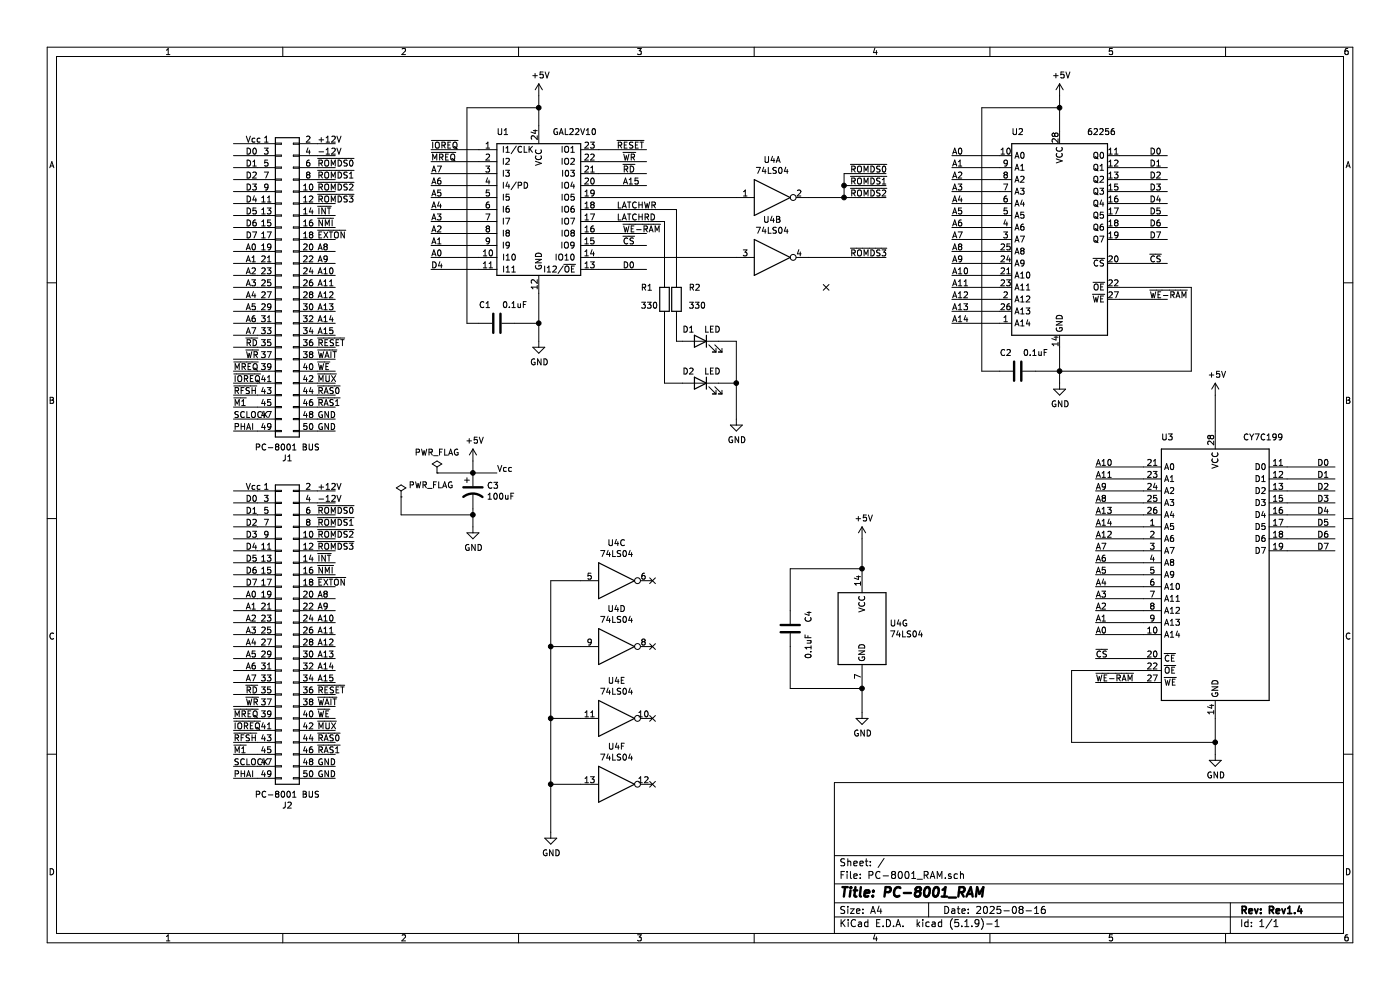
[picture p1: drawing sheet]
EESchema Schematic File Version 4
EELAYER 30 0
EELAYER END
$Descr A4 11693 8268
encoding utf-8
Sheet 1 1
Title "PC-8001_RAM"
Date "2025-08-16"
Rev "Rev1.4"
Comp ""
Comment1 ""
Comment2 ""
Comment3 ""
Comment4 ""
$EndDescr
$Comp
L power:PWR_FLAG #FLG02
U 1 1
P 3650 3950
F 0 "#FLG02" H 3650 4025 50  0001 C CNN
F 1 "PWR_FLAG" H 3650 4123 50  0000 C CNN
F 2 "" H 3650 3950 50  0001 C CNN
F 3 "~" H 3650 3950 50  0001 C CNN
	1    3650 3950
	1    0    0    -1  
$EndComp
$Comp
L power:+5V #PWR01
U 1 1
P 3950 3850
F 0 "#PWR01" H 3950 3700 50  0001 C CNN
F 1 "+5V" H 3965 4023 50  0000 C CNN
F 2 "" H 3950 3850 50  0001 C CNN
F 3 "" H 3950 3850 50  0001 C CNN
	1    3950 3850
	1    0    0    -1  
$EndComp
Wire Wire Line
	3950 3850 3950 3950
Wire Wire Line
	3650 3950 3950 3950
Connection ~ 3950 3950
$Comp
L Connector_Generic:Conn_02x25_Odd_Even J1
U 1 1
P 2350 2400
F 0 "J1" H 2400 975 50  0000 C CNN
F 1 "PC-8001 BUS" H 2400 1066 50  0000 C CNN
F 2 "Connector_PinHeader_2.54mm:PinHeader_2x25_P2.54mm_Horizontal" H 2350 2400 50  0001 C CNN
F 3 "~" H 2350 2400 50  0001 C CNN
	1    2350 2400
	1    0    0    -1  
$EndComp
$Comp
L Device:CP1 C3
U 1 1
P 3950 4100
F 0 "C3" H 4065 4146 50  0000 L CNN
F 1 "100uF" H 4065 4055 50  0000 L CNN
F 2 "Capacitor_THT:CP_Radial_D5.0mm_P2.50mm" H 3950 4100 50  0001 C CNN
F 3 "~" H 3950 4100 50  0001 C CNN
	1    3950 4100
	1    0    0    -1  
$EndComp
$Comp
L power:GND #PWR02
U 1 1
P 3950 4400
F 0 "#PWR02" H 3950 4150 50  0001 C CNN
F 1 "GND" H 3955 4227 50  0000 C CNN
F 2 "" H 3950 4400 50  0001 C CNN
F 3 "" H 3950 4400 50  0001 C CNN
	1    3950 4400
	1    0    0    -1  
$EndComp
Text Label 2050 1200 0    50   ~ 0
Vcc
Text Label 2050 1300 0    50   ~ 0
D0
Text Label 2050 1400 0    50   ~ 0
D1
Text Label 2050 1500 0    50   ~ 0
D2
Text Label 2050 1600 0    50   ~ 0
D3
Text Label 2050 1700 0    50   ~ 0
D4
Text Label 2050 1800 0    50   ~ 0
D5
Text Label 2050 1900 0    50   ~ 0
D6
Text Label 2050 2000 0    50   ~ 0
D7
Text Label 2050 2100 0    50   ~ 0
A0
Text Label 2050 2200 0    50   ~ 0
A1
Text Label 2050 2300 0    50   ~ 0
A2
Text Label 2050 2400 0    50   ~ 0
A3
Text Label 2050 2500 0    50   ~ 0
A4
Text Label 2050 2600 0    50   ~ 0
A5
Text Label 2050 2700 0    50   ~ 0
A6
Text Label 2050 2800 0    50   ~ 0
A7
Text Label 2050 2900 0    50   ~ 0
~RD
Text Label 2050 3000 0    50   ~ 0
~WR
Text Label 1950 3100 0    50   ~ 0
~MREQ
Text Label 1950 3200 0    50   ~ 0
~IOREQ
Text Label 2650 1700 0    50   ~ 0
~ROMDS3
Text Label 2650 2100 0    50   ~ 0
A8
Text Label 2650 2200 0    50   ~ 0
A9
Text Label 2650 2300 0    50   ~ 0
A10
Text Label 2650 2400 0    50   ~ 0
A11
Text Label 2650 2500 0    50   ~ 0
A12
Text Label 2650 2600 0    50   ~ 0
A13
Text Label 2650 2700 0    50   ~ 0
A14
Text Label 2650 2800 0    50   ~ 0
A15
Text Label 2650 2900 0    50   ~ 0
~RESET
Text Label 2650 3500 0    50   ~ 0
GND
Text Label 2650 3600 0    50   ~ 0
GND
Wire Wire Line
	1950 2000 2150 2000
Wire Wire Line
	1950 1900 2150 1900
Wire Wire Line
	1950 1800 2150 1800
Wire Wire Line
	1950 1700 2150 1700
Wire Wire Line
	1950 1600 2150 1600
Wire Wire Line
	1950 1500 2150 1500
Wire Wire Line
	1950 1400 2150 1400
Wire Wire Line
	1950 1300 2150 1300
Wire Wire Line
	1950 2300 2150 2300
Wire Wire Line
	1950 2400 2150 2400
Wire Wire Line
	1950 2500 2150 2500
Wire Wire Line
	1950 2600 2150 2600
Wire Wire Line
	1950 2700 2150 2700
Wire Wire Line
	1950 2800 2150 2800
Wire Wire Line
	2650 2500 2800 2500
Wire Wire Line
	1950 2900 2150 2900
Wire Wire Line
	1950 3000 2150 3000
Wire Wire Line
	2650 2900 2800 2900
Wire Wire Line
	1950 3200 2150 3200
Wire Wire Line
	1950 3100 2150 3100
Wire Wire Line
	2650 2800 2800 2800
Wire Wire Line
	2650 2600 2800 2600
Wire Wire Line
	2650 2700 2800 2700
Wire Wire Line
	2650 2100 2800 2100
Wire Wire Line
	2650 2200 2800 2200
Wire Wire Line
	2650 2300 2800 2300
Wire Wire Line
	2650 2400 2800 2400
Wire Wire Line
	2650 3500 2800 3500
Wire Wire Line
	2650 3600 2800 3600
Wire Wire Line
	4150 3950 3950 3950
Wire Wire Line
	1950 1200 2150 1200
Wire Wire Line
	1950 2200 2150 2200
Wire Wire Line
	1950 2100 2150 2100
Text Label 4150 3950 0    50   ~ 0
Vcc
Wire Wire Line
	3350 4150 3350 4300
$Comp
L power:PWR_FLAG #FLG01
U 1 1
P 3350 4150
F 0 "#FLG01" H 3350 4225 50  0001 C CNN
F 1 "PWR_FLAG" H 3600 4250 50  0000 C CNN
F 2 "" H 3350 4150 50  0001 C CNN
F 3 "~" H 3350 4150 50  0001 C CNN
	1    3350 4150
	1    0    0    -1  
$EndComp
Wire Wire Line
	3350 4300 3950 4300
Wire Wire Line
	3950 4300 3950 4250
Wire Wire Line
	3950 4300 3950 4400
Connection ~ 3950 4300
Wire Wire Line
	2650 1700 2800 1700
Text Label 2650 1200 0    50   ~ 0
+12V
Wire Wire Line
	2650 1200 2800 1200
Text Label 2650 1300 0    50   ~ 0
-12V
Wire Wire Line
	2650 1300 2800 1300
Text Label 2650 1400 0    50   ~ 0
~ROMDS0
Wire Wire Line
	2650 1400 2800 1400
Text Label 2650 1500 0    50   ~ 0
~ROMDS1
Wire Wire Line
	2650 1500 2800 1500
Text Label 2650 1600 0    50   ~ 0
~ROMDS2
Wire Wire Line
	2650 1600 2800 1600
Text Label 2650 1800 0    50   ~ 0
~INT
Wire Wire Line
	2650 1800 2800 1800
Text Label 2650 1900 0    50   ~ 0
~NMI
Wire Wire Line
	2650 1900 2800 1900
Text Label 2650 2000 0    50   ~ 0
~EXTON
Wire Wire Line
	2650 2000 2800 2000
Text Label 2650 3000 0    50   ~ 0
~WAIT
Wire Wire Line
	2650 3000 2800 3000
Text Label 2650 3100 0    50   ~ 0
~WE
Wire Wire Line
	2650 3100 2800 3100
Text Label 2650 3200 0    50   ~ 0
~MUX
Wire Wire Line
	2650 3200 2800 3200
Text Label 2650 3300 0    50   ~ 0
~RAS0
Wire Wire Line
	2650 3300 2800 3300
Text Label 2650 3400 0    50   ~ 0
~RAS1
Wire Wire Line
	2650 3400 2800 3400
Text Label 1950 3300 0    50   ~ 0
~RFSH
Wire Wire Line
	1950 3300 2150 3300
Text Label 1950 3400 0    50   ~ 0
~M1
Wire Wire Line
	1950 3400 2150 3400
Text Label 1950 3500 0    50   ~ 0
SCLOCK
Wire Wire Line
	1950 3500 2150 3500
Text Label 1950 3600 0    50   ~ 0
PHAI
Wire Wire Line
	1950 3600 2150 3600
$Comp
L Memory_RAM:KM62256CLP U2
U 1 1
P 8850 2000
F 0 "U2" H 8500 2900 50  0000 C CNN
F 1 "62256" H 9200 2900 50  0000 C CNN
F 2 "Package_DIP:DIP-28_W15.24mm_LongPads" H 8850 1900 50  0001 C CNN
F 3 "https://www.futurlec.com/Datasheet/Memory/62256.pdf" H 8850 1900 50  0001 C CNN
	1    8850 2000
	1    0    0    -1  
$EndComp
$Comp
L Memory_RAM2:GAL22V10 U1
U 1 1
P 4500 1750
F 0 "U1" H 4200 2400 50  0000 C CNN
F 1 "GAL22V10" H 4800 2400 50  0000 C CNN
F 2 "Package_DIP:DIP-24_W7.62mm_LongPads" H 4500 1750 50  0001 C CNN
F 3 "" H 4500 1750 50  0001 C CNN
	1    4500 1750
	1    0    0    -1  
$EndComp
Wire Wire Line
	4000 1250 3600 1250
Wire Wire Line
	4000 1350 3600 1350
Wire Wire Line
	4000 1450 3600 1450
Wire Wire Line
	4000 1550 3600 1550
Wire Wire Line
	4000 1650 3600 1650
Wire Wire Line
	4000 1750 3600 1750
Wire Wire Line
	4000 1850 3600 1850
Wire Wire Line
	4000 1950 3600 1950
Wire Wire Line
	4000 2050 3600 2050
Wire Wire Line
	4000 2150 3600 2150
Wire Wire Line
	4000 2250 3600 2250
Wire Wire Line
	5400 1250 5000 1250
Wire Wire Line
	5400 1350 5000 1350
Wire Wire Line
	5400 1450 5000 1450
Wire Wire Line
	7400 1650 7050 1650
Wire Wire Line
	5400 1950 5000 1950
Wire Wire Line
	5400 2050 5000 2050
Wire Wire Line
	5400 2250 5000 2250
Wire Wire Line
	8350 1300 7950 1300
Wire Wire Line
	8350 1400 7950 1400
Wire Wire Line
	8350 1500 7950 1500
Wire Wire Line
	8350 1600 7950 1600
Wire Wire Line
	8350 1700 7950 1700
Wire Wire Line
	8350 1800 7950 1800
Wire Wire Line
	8350 1900 7950 1900
Wire Wire Line
	8350 2000 7950 2000
Wire Wire Line
	8350 2100 7950 2100
Wire Wire Line
	8350 2200 7950 2200
Wire Wire Line
	8350 2300 7950 2300
Wire Wire Line
	8350 2400 7950 2400
Wire Wire Line
	8350 2500 7950 2500
Wire Wire Line
	8350 2600 7950 2600
Wire Wire Line
	8350 2700 7950 2700
Wire Wire Line
	9750 1300 9350 1300
Wire Wire Line
	9750 1400 9350 1400
Wire Wire Line
	9750 1500 9350 1500
Wire Wire Line
	9750 1600 9350 1600
Wire Wire Line
	9750 1700 9350 1700
Wire Wire Line
	9750 1800 9350 1800
Wire Wire Line
	9750 1900 9350 1900
Wire Wire Line
	9750 2000 9350 2000
Wire Wire Line
	9750 2200 9350 2200
Wire Wire Line
	9750 2500 9350 2500
Text Label 3600 1250 0    50   ~ 0
~IOREQ
Text Label 3600 1350 0    50   ~ 0
~MREQ
Text Label 3600 1450 0    50   ~ 0
A7
Text Label 3600 1550 0    50   ~ 0
A6
Text Label 3600 1650 0    50   ~ 0
A5
Text Label 3600 1750 0    50   ~ 0
A4
Text Label 3600 1850 0    50   ~ 0
A3
Text Label 3600 1950 0    50   ~ 0
A2
Text Label 3600 2050 0    50   ~ 0
A1
Text Label 3600 2150 0    50   ~ 0
A0
Text Label 3600 2250 0    50   ~ 0
D4
Text Label 5200 2250 0    50   ~ 0
D0
Text Label 5150 1250 0    50   ~ 0
~RESET
Text Label 5200 1450 0    50   ~ 0
~RD
Text Label 7100 1650 0    50   ~ 0
~ROMDS2
Text Label 5200 1350 0    50   ~ 0
~WR
Text Label 5150 1750 0    50   ~ 0
LATCHWR
Text Label 5150 1850 0    50   ~ 0
LATCHRD
Text Label 5200 1950 0    50   ~ 0
~WE-RAM
Text Label 5200 2050 0    50   ~ 0
~CS
Wire Wire Line
	7050 1650 7050 1550
Wire Wire Line
	7050 1550 7400 1550
Connection ~ 7050 1650
Wire Wire Line
	7050 1650 6750 1650
Wire Wire Line
	7050 1550 7050 1450
Wire Wire Line
	7050 1450 7400 1450
Connection ~ 7050 1550
Text Label 7100 1550 0    50   ~ 0
~ROMDS1
Text Label 7100 1450 0    50   ~ 0
~ROMDS0
Text Label 7100 2150 0    50   ~ 0
~ROMDS3
Text Label 7950 1300 0    50   ~ 0
A0
Text Label 7950 1400 0    50   ~ 0
A1
Text Label 7950 1500 0    50   ~ 0
A2
Text Label 7950 1600 0    50   ~ 0
A3
Text Label 7950 1700 0    50   ~ 0
A4
Text Label 7950 1800 0    50   ~ 0
A5
Text Label 7950 1900 0    50   ~ 0
A6
Text Label 7950 2000 0    50   ~ 0
A7
Text Label 7950 2100 0    50   ~ 0
A8
Text Label 7950 2200 0    50   ~ 0
A9
Text Label 7950 2300 0    50   ~ 0
A10
Text Label 7950 2400 0    50   ~ 0
A11
Text Label 7950 2500 0    50   ~ 0
A12
Text Label 7950 2600 0    50   ~ 0
A13
Text Label 7950 2700 0    50   ~ 0
A14
Text Label 9600 1300 0    50   ~ 0
D0
Text Label 9600 1400 0    50   ~ 0
D1
Text Label 9600 1500 0    50   ~ 0
D2
Text Label 9600 1600 0    50   ~ 0
D3
Text Label 9600 1700 0    50   ~ 0
D4
Text Label 9600 1800 0    50   ~ 0
D5
Text Label 9600 1900 0    50   ~ 0
D6
Text Label 9600 2000 0    50   ~ 0
D7
Text Label 9600 2200 0    50   ~ 0
~CS
Text Label 9600 2500 0    50   ~ 0
~WE-RAM
$Comp
L Device:C C1
U 1 1
P 4150 2700
F 0 "C1" V 4300 2800 50  0000 C CNN
F 1 "0.1uF" V 4300 2550 50  0000 C CNN
F 2 "Capacitor_THT:C_Rect_L4.0mm_W2.5mm_P2.50mm" H 4188 2550 50  0001 C CNN
F 3 "~" H 4150 2700 50  0001 C CNN
	1    4150 2700
	0    -1   -1   0   
$EndComp
$Comp
L Device:C C2
U 1 1
P 8500 3100
F 0 "C2" V 8650 3200 50  0000 C CNN
F 1 "0.1uF" V 8650 2950 50  0000 C CNN
F 2 "Capacitor_THT:C_Rect_L4.0mm_W2.5mm_P2.50mm" H 8538 2950 50  0001 C CNN
F 3 "~" H 8500 3100 50  0001 C CNN
	1    8500 3100
	0    -1   -1   0   
$EndComp
Wire Wire Line
	8650 3100 8850 3100
Wire Wire Line
	8850 3100 8850 2900
Wire Wire Line
	8200 900  8850 900 
Wire Wire Line
	8850 900  8850 1100
Wire Wire Line
	4300 2700 4500 2700
Wire Wire Line
	4500 2700 4500 2450
Wire Wire Line
	8200 900  8200 3100
Wire Wire Line
	8200 3100 8350 3100
Wire Wire Line
	4000 2700 3900 2700
Wire Wire Line
	3900 2700 3900 900 
Wire Wire Line
	3900 900  4500 900 
Wire Wire Line
	4500 900  4500 1050
$Comp
L power:+5V #PWR03
U 1 1
P 4500 800
F 0 "#PWR03" H 4500 650 50  0001 C CNN
F 1 "+5V" H 4515 973 50  0000 C CNN
F 2 "" H 4500 800 50  0001 C CNN
F 3 "" H 4500 800 50  0001 C CNN
	1    4500 800 
	1    0    0    -1  
$EndComp
$Comp
L power:GND #PWR04
U 1 1
P 4500 2850
F 0 "#PWR04" H 4500 2600 50  0001 C CNN
F 1 "GND" H 4505 2677 50  0000 C CNN
F 2 "" H 4500 2850 50  0001 C CNN
F 3 "" H 4500 2850 50  0001 C CNN
	1    4500 2850
	1    0    0    -1  
$EndComp
$Comp
L power:+5V #PWR05
U 1 1
P 8850 800
F 0 "#PWR05" H 8850 650 50  0001 C CNN
F 1 "+5V" H 8865 973 50  0000 C CNN
F 2 "" H 8850 800 50  0001 C CNN
F 3 "" H 8850 800 50  0001 C CNN
	1    8850 800 
	1    0    0    -1  
$EndComp
$Comp
L power:GND #PWR06
U 1 1
P 8850 3200
F 0 "#PWR06" H 8850 2950 50  0001 C CNN
F 1 "GND" H 8855 3027 50  0000 C CNN
F 2 "" H 8850 3200 50  0001 C CNN
F 3 "" H 8850 3200 50  0001 C CNN
	1    8850 3200
	1    0    0    -1  
$EndComp
Wire Wire Line
	8850 900  8850 800 
Connection ~ 8850 900 
Wire Wire Line
	4500 900  4500 800 
Connection ~ 4500 900 
Wire Wire Line
	4500 2850 4500 2700
Connection ~ 4500 2700
Wire Wire Line
	8850 3200 8850 3100
Connection ~ 8850 3100
Wire Wire Line
	9950 2400 9950 3100
Wire Wire Line
	9950 3100 8850 3100
Wire Wire Line
	9350 2400 9950 2400
Wire Wire Line
	5400 1550 5000 1550
Text Label 5200 1550 0    50   ~ 0
A15
$Comp
L Device:LED D1
U 1 1
P 5850 2850
F 0 "D1" H 5950 2950 50  0000 C CNN
F 1 "LED" H 5750 2950 50  0000 C CNN
F 2 "LED_THT:LED_D5.0mm" H 5850 2850 50  0001 C CNN
F 3 "~" H 5850 2850 50  0001 C CNN
	1    5850 2850
	-1   0    0    -1  
$EndComp
$Comp
L Device:LED D2
U 1 1
P 5850 3200
F 0 "D2" H 5950 3300 50  0000 C CNN
F 1 "LED" H 5750 3300 50  0000 C CNN
F 2 "LED_THT:LED_D5.0mm" H 5850 3200 50  0001 C CNN
F 3 "~" H 5850 3200 50  0001 C CNN
	1    5850 3200
	-1   0    0    -1  
$EndComp
Wire Wire Line
	5650 2850 5700 2850
Wire Wire Line
	5000 1750 5650 1750
Wire Wire Line
	5550 1850 5550 2350
Wire Wire Line
	5550 3200 5700 3200
Wire Wire Line
	5000 1850 5550 1850
Wire Wire Line
	6000 2850 6150 2850
Wire Wire Line
	6150 2850 6150 3200
Wire Wire Line
	6000 3200 6150 3200
Connection ~ 6150 3200
Wire Wire Line
	6150 3200 6150 3500
$Comp
L power:GND #PWR0101
U 1 1
P 6150 3500
F 0 "#PWR0101" H 6150 3250 50  0001 C CNN
F 1 "GND" H 6155 3327 50  0000 C CNN
F 2 "" H 6150 3500 50  0001 C CNN
F 3 "" H 6150 3500 50  0001 C CNN
	1    6150 3500
	1    0    0    -1  
$EndComp
$Comp
L Device:R R2
U 1 1
P 5650 2500
F 0 "R2" H 5750 2600 50  0000 L CNN
F 1 "330" H 5750 2450 50  0000 L CNN
F 2 "Resistor_THT:R_Axial_DIN0207_L6.3mm_D2.5mm_P10.16mm_Horizontal" V 5580 2500 50  0001 C CNN
F 3 "~" H 5650 2500 50  0001 C CNN
	1    5650 2500
	1    0    0    -1  
$EndComp
$Comp
L Device:R R1
U 1 1
P 5550 2500
F 0 "R1" H 5350 2600 50  0000 L CNN
F 1 "330" H 5350 2450 50  0000 L CNN
F 2 "Resistor_THT:R_Axial_DIN0207_L6.3mm_D2.5mm_P10.16mm_Horizontal" V 5480 2500 50  0001 C CNN
F 3 "~" H 5550 2500 50  0001 C CNN
	1    5550 2500
	1    0    0    -1  
$EndComp
Wire Wire Line
	5650 1750 5650 2350
Wire Wire Line
	5650 2650 5650 2850
Wire Wire Line
	5550 2650 5550 3200
$Comp
L Connector_Generic:Conn_02x25_Odd_Even J2
U 1 1
P 2350 5300
F 0 "J2" H 2400 3875 50  0000 C CNN
F 1 "PC-8001 BUS" H 2400 3966 50  0000 C CNN
F 2 "Connector_PinHeader_2.54mm:PinHeader_2x25_P2.54mm_Vertical" H 2350 5300 50  0001 C CNN
F 3 "~" H 2350 5300 50  0001 C CNN
	1    2350 5300
	1    0    0    -1  
$EndComp
Text Label 2050 4100 0    50   ~ 0
Vcc
Text Label 2050 4200 0    50   ~ 0
D0
Text Label 2050 4300 0    50   ~ 0
D1
Text Label 2050 4400 0    50   ~ 0
D2
Text Label 2050 4500 0    50   ~ 0
D3
Text Label 2050 4600 0    50   ~ 0
D4
Text Label 2050 4700 0    50   ~ 0
D5
Text Label 2050 4800 0    50   ~ 0
D6
Text Label 2050 4900 0    50   ~ 0
D7
Text Label 2050 5000 0    50   ~ 0
A0
Text Label 2050 5100 0    50   ~ 0
A1
Text Label 2050 5200 0    50   ~ 0
A2
Text Label 2050 5300 0    50   ~ 0
A3
Text Label 2050 5400 0    50   ~ 0
A4
Text Label 2050 5500 0    50   ~ 0
A5
Text Label 2050 5600 0    50   ~ 0
A6
Text Label 2050 5700 0    50   ~ 0
A7
Text Label 2050 5800 0    50   ~ 0
~RD
Text Label 2050 5900 0    50   ~ 0
~WR
Text Label 1950 6000 0    50   ~ 0
~MREQ
Text Label 1950 6100 0    50   ~ 0
~IOREQ
Text Label 2650 4600 0    50   ~ 0
~ROMDS3
Text Label 2650 5000 0    50   ~ 0
A8
Text Label 2650 5100 0    50   ~ 0
A9
Text Label 2650 5200 0    50   ~ 0
A10
Text Label 2650 5300 0    50   ~ 0
A11
Text Label 2650 5400 0    50   ~ 0
A12
Text Label 2650 5500 0    50   ~ 0
A13
Text Label 2650 5600 0    50   ~ 0
A14
Text Label 2650 5700 0    50   ~ 0
A15
Text Label 2650 5800 0    50   ~ 0
~RESET
Text Label 2650 6400 0    50   ~ 0
GND
Text Label 2650 6500 0    50   ~ 0
GND
Wire Wire Line
	1950 4900 2150 4900
Wire Wire Line
	1950 4800 2150 4800
Wire Wire Line
	1950 4700 2150 4700
Wire Wire Line
	1950 4600 2150 4600
Wire Wire Line
	1950 4500 2150 4500
Wire Wire Line
	1950 4400 2150 4400
Wire Wire Line
	1950 4300 2150 4300
Wire Wire Line
	1950 4200 2150 4200
Wire Wire Line
	1950 5200 2150 5200
Wire Wire Line
	1950 5300 2150 5300
Wire Wire Line
	1950 5400 2150 5400
Wire Wire Line
	1950 5500 2150 5500
Wire Wire Line
	1950 5600 2150 5600
Wire Wire Line
	1950 5700 2150 5700
Wire Wire Line
	2650 5400 2800 5400
Wire Wire Line
	1950 5800 2150 5800
Wire Wire Line
	1950 5900 2150 5900
Wire Wire Line
	2650 5800 2800 5800
Wire Wire Line
	1950 6100 2150 6100
Wire Wire Line
	1950 6000 2150 6000
Wire Wire Line
	2650 5700 2800 5700
Wire Wire Line
	2650 5500 2800 5500
Wire Wire Line
	2650 5600 2800 5600
Wire Wire Line
	2650 5000 2800 5000
Wire Wire Line
	2650 5100 2800 5100
Wire Wire Line
	2650 5200 2800 5200
Wire Wire Line
	2650 5300 2800 5300
Wire Wire Line
	2650 6400 2800 6400
Wire Wire Line
	2650 6500 2800 6500
Wire Wire Line
	1950 4100 2150 4100
Wire Wire Line
	1950 5100 2150 5100
Wire Wire Line
	1950 5000 2150 5000
Wire Wire Line
	2650 4600 2800 4600
Text Label 2650 4100 0    50   ~ 0
+12V
Wire Wire Line
	2650 4100 2800 4100
Text Label 2650 4200 0    50   ~ 0
-12V
Wire Wire Line
	2650 4200 2800 4200
Text Label 2650 4300 0    50   ~ 0
~ROMDS0
Wire Wire Line
	2650 4300 2800 4300
Text Label 2650 4400 0    50   ~ 0
~ROMDS1
Wire Wire Line
	2650 4400 2800 4400
Text Label 2650 4500 0    50   ~ 0
~ROMDS2
Wire Wire Line
	2650 4500 2800 4500
Text Label 2650 4700 0    50   ~ 0
~INT
Wire Wire Line
	2650 4700 2800 4700
Text Label 2650 4800 0    50   ~ 0
~NMI
Wire Wire Line
	2650 4800 2800 4800
Text Label 2650 4900 0    50   ~ 0
~EXTON
Wire Wire Line
	2650 4900 2800 4900
Text Label 2650 5900 0    50   ~ 0
~WAIT
Wire Wire Line
	2650 5900 2800 5900
Text Label 2650 6000 0    50   ~ 0
~WE
Wire Wire Line
	2650 6000 2800 6000
Text Label 2650 6100 0    50   ~ 0
~MUX
Wire Wire Line
	2650 6100 2800 6100
Text Label 2650 6200 0    50   ~ 0
~RAS0
Wire Wire Line
	2650 6200 2800 6200
Text Label 2650 6300 0    50   ~ 0
~RAS1
Wire Wire Line
	2650 6300 2800 6300
Text Label 1950 6200 0    50   ~ 0
~RFSH
Wire Wire Line
	1950 6200 2150 6200
Text Label 1950 6300 0    50   ~ 0
~M1
Wire Wire Line
	1950 6300 2150 6300
Text Label 1950 6400 0    50   ~ 0
SCLOCK
Wire Wire Line
	1950 6400 2150 6400
Text Label 1950 6500 0    50   ~ 0
PHAI
Wire Wire Line
	1950 6500 2150 6500
Wire Wire Line
	9550 5300 9150 5300
Wire Wire Line
	9550 5200 9150 5200
Wire Wire Line
	9550 5100 9150 5100
Wire Wire Line
	9550 5000 9150 5000
Wire Wire Line
	9550 4800 9150 4800
Wire Wire Line
	9550 4700 9150 4700
Wire Wire Line
	9550 4600 9150 4600
Wire Wire Line
	9550 4200 9150 4200
Wire Wire Line
	9550 4100 9150 4100
Wire Wire Line
	9550 3900 9150 3900
Wire Wire Line
	9550 4000 9150 4000
Wire Wire Line
	9550 4500 9150 4500
Wire Wire Line
	9550 4300 9150 4300
Wire Wire Line
	9550 4400 9150 4400
Wire Wire Line
	11150 3900 10750 3900
Wire Wire Line
	11150 4000 10750 4000
Wire Wire Line
	11150 4100 10750 4100
Wire Wire Line
	11150 4200 10750 4200
Wire Wire Line
	11150 4300 10750 4300
Wire Wire Line
	11150 4400 10750 4400
Wire Wire Line
	11150 4500 10750 4500
Wire Wire Line
	11150 4600 10750 4600
Wire Wire Line
	9550 5500 9150 5500
Wire Wire Line
	9550 5700 9150 5700
Text Label 9150 5300 0    50   ~ 0
A0
Text Label 9150 5200 0    50   ~ 0
A1
Text Label 9150 5100 0    50   ~ 0
A2
Text Label 9150 5000 0    50   ~ 0
A3
Text Label 9150 4800 0    50   ~ 0
A5
Text Label 9150 4700 0    50   ~ 0
A6
Text Label 9150 4600 0    50   ~ 0
A7
Text Label 9150 4200 0    50   ~ 0
A8
Text Label 9150 4100 0    50   ~ 0
A9
Text Label 9150 3900 0    50   ~ 0
A10
Text Label 9150 4000 0    50   ~ 0
A11
Text Label 9150 4500 0    50   ~ 0
A12
Text Label 9150 4300 0    50   ~ 0
A13
Text Label 9150 4400 0    50   ~ 0
A14
Text Label 11000 3900 0    50   ~ 0
D0
Text Label 11000 4000 0    50   ~ 0
D1
Text Label 11000 4100 0    50   ~ 0
D2
Text Label 11000 4200 0    50   ~ 0
D3
Text Label 11000 4300 0    50   ~ 0
D4
Text Label 11000 4400 0    50   ~ 0
D5
Text Label 11000 4500 0    50   ~ 0
D6
Text Label 11000 4600 0    50   ~ 0
D7
Text Label 9150 5500 0    50   ~ 0
~CS
Text Label 9150 5700 0    50   ~ 0
~WE-RAM
$Comp
L power:+5V #PWR07
U 1 1
P 10150 3300
F 0 "#PWR07" H 10150 3150 50  0001 C CNN
F 1 "+5V" H 10165 3473 50  0000 C CNN
F 2 "" H 10150 3300 50  0001 C CNN
F 3 "" H 10150 3300 50  0001 C CNN
	1    10150 3300
	1    0    0    -1  
$EndComp
$Comp
L power:GND #PWR08
U 1 1
P 10150 6300
F 0 "#PWR08" H 10150 6050 50  0001 C CNN
F 1 "GND" H 10155 6127 50  0000 C CNN
F 2 "" H 10150 6300 50  0001 C CNN
F 3 "" H 10150 6300 50  0001 C CNN
	1    10150 6300
	1    0    0    -1  
$EndComp
Wire Wire Line
	8950 5600 9550 5600
Wire Wire Line
	10150 3300 10150 3600
$Comp
L Memory_RAM:CY7C199 U3
U 1 1
P 10150 4800
F 0 "U3" H 9750 5950 50  0000 C CNN
F 1 "CY7C199" H 10550 5950 50  0000 C CNN
F 2 "Package_DIP:DIP-28_W7.62mm_LongPads" H 10150 4800 50  0001 C CNN
F 3 "" H 10150 4800 50  0001 C CNN
	1    10150 4800
	1    0    0    -1  
$EndComp
Text Label 9150 4900 0    50   ~ 0
A4
Wire Wire Line
	9550 4900 9150 4900
Wire Wire Line
	10150 6000 10150 6200
Wire Wire Line
	10150 6200 8950 6200
Wire Wire Line
	8950 6200 8950 5600
Connection ~ 10150 6200
Wire Wire Line
	10150 6200 10150 6300
Wire Wire Line
	6750 2150 7400 2150
$Comp
L 74xx:74LS04 U4
U 1 1
P 6450 1650
F 0 "U4" H 6450 1967 50  0000 C CNN
F 1 "74LS04" H 6450 1876 50  0000 C CNN
F 2 "Package_DIP:DIP-14_W7.62mm_LongPads" H 6450 1650 50  0001 C CNN
F 3 "http://www.ti.com/lit/gpn/sn74LS04" H 6450 1650 50  0001 C CNN
	1    6450 1650
	1    0    0    -1  
$EndComp
$Comp
L 74xx:74LS04 U4
U 2 1
P 6450 2150
F 0 "U4" H 6450 2467 50  0000 C CNN
F 1 "74LS04" H 6450 2376 50  0000 C CNN
F 2 "Package_DIP:DIP-14_W7.62mm_LongPads" H 6450 2150 50  0001 C CNN
F 3 "http://www.ti.com/lit/gpn/sn74LS04" H 6450 2150 50  0001 C CNN
	2    6450 2150
	1    0    0    -1  
$EndComp
$Comp
L 74xx:74LS04 U4
U 3 1
P 5150 4850
F 0 "U4" H 5150 5167 50  0000 C CNN
F 1 "74LS04" H 5150 5076 50  0000 C CNN
F 2 "Package_DIP:DIP-14_W7.62mm_LongPads" H 5150 4850 50  0001 C CNN
F 3 "http://www.ti.com/lit/gpn/sn74LS04" H 5150 4850 50  0001 C CNN
	3    5150 4850
	1    0    0    -1  
$EndComp
$Comp
L 74xx:74LS04 U4
U 4 1
P 5150 5400
F 0 "U4" H 5150 5717 50  0000 C CNN
F 1 "74LS04" H 5150 5626 50  0000 C CNN
F 2 "Package_DIP:DIP-14_W7.62mm_LongPads" H 5150 5400 50  0001 C CNN
F 3 "http://www.ti.com/lit/gpn/sn74LS04" H 5150 5400 50  0001 C CNN
	4    5150 5400
	1    0    0    -1  
$EndComp
$Comp
L 74xx:74LS04 U4
U 5 1
P 5150 6000
F 0 "U4" H 5150 6317 50  0000 C CNN
F 1 "74LS04" H 5150 6226 50  0000 C CNN
F 2 "Package_DIP:DIP-14_W7.62mm_LongPads" H 5150 6000 50  0001 C CNN
F 3 "http://www.ti.com/lit/gpn/sn74LS04" H 5150 6000 50  0001 C CNN
	5    5150 6000
	1    0    0    -1  
$EndComp
$Comp
L 74xx:74LS04 U4
U 6 1
P 5150 6550
F 0 "U4" H 5150 6867 50  0000 C CNN
F 1 "74LS04" H 5150 6776 50  0000 C CNN
F 2 "Package_DIP:DIP-14_W7.62mm_LongPads" H 5150 6550 50  0001 C CNN
F 3 "http://www.ti.com/lit/gpn/sn74LS04" H 5150 6550 50  0001 C CNN
	6    5150 6550
	1    0    0    -1  
$EndComp
$Comp
L 74xx:74LS04 U4
U 7 1
P 7200 5250
F 0 "U4" H 7430 5296 50  0000 L CNN
F 1 "74LS04" H 7430 5205 50  0000 L CNN
F 2 "Package_DIP:DIP-14_W7.62mm_LongPads" H 7200 5250 50  0001 C CNN
F 3 "http://www.ti.com/lit/gpn/sn74LS04" H 7200 5250 50  0001 C CNN
	7    7200 5250
	1    0    0    -1  
$EndComp
Wire Wire Line
	6150 2150 5000 2150
Wire Wire Line
	6150 1650 5000 1650
Wire Wire Line
	4850 4850 4600 4850
Wire Wire Line
	4600 4850 4600 5400
Wire Wire Line
	4850 5400 4600 5400
Connection ~ 4600 5400
Wire Wire Line
	4600 5400 4600 6000
Wire Wire Line
	4850 6000 4600 6000
Connection ~ 4600 6000
Wire Wire Line
	4600 6000 4600 6550
Wire Wire Line
	4850 6550 4600 6550
Connection ~ 4600 6550
Wire Wire Line
	4600 6550 4600 6950
$Comp
L power:GND #PWR09
U 1 1
P 4600 6950
F 0 "#PWR09" H 4600 6700 50  0001 C CNN
F 1 "GND" H 4605 6777 50  0000 C CNN
F 2 "" H 4600 6950 50  0001 C CNN
F 3 "" H 4600 6950 50  0001 C CNN
	1    4600 6950
	1    0    0    -1  
$EndComp
$Comp
L Device:C C4
U 1 1
P 6600 5250
F 0 "C4" V 6750 5350 50  0000 C CNN
F 1 "0.1uF" V 6750 5100 50  0000 C CNN
F 2 "Capacitor_THT:C_Rect_L4.0mm_W2.5mm_P2.50mm" H 6638 5100 50  0001 C CNN
F 3 "~" H 6600 5250 50  0001 C CNN
	1    6600 5250
	1    0    0    -1  
$EndComp
Wire Wire Line
	6600 5100 6600 4750
Wire Wire Line
	6600 4750 7200 4750
Wire Wire Line
	6600 5400 6600 5750
Wire Wire Line
	6600 5750 7200 5750
$Comp
L power:+5V #PWR010
U 1 1
P 7200 4500
F 0 "#PWR010" H 7200 4350 50  0001 C CNN
F 1 "+5V" H 7215 4673 50  0000 C CNN
F 2 "" H 7200 4500 50  0001 C CNN
F 3 "" H 7200 4500 50  0001 C CNN
	1    7200 4500
	1    0    0    -1  
$EndComp
$Comp
L power:GND #PWR011
U 1 1
P 7200 5950
F 0 "#PWR011" H 7200 5700 50  0001 C CNN
F 1 "GND" H 7205 5777 50  0000 C CNN
F 2 "" H 7200 5950 50  0001 C CNN
F 3 "" H 7200 5950 50  0001 C CNN
	1    7200 5950
	1    0    0    -1  
$EndComp
Wire Wire Line
	7200 4500 7200 4750
Connection ~ 7200 4750
Wire Wire Line
	7200 5750 7200 5950
Connection ~ 7200 5750
NoConn ~ 5450 4850
NoConn ~ 5450 5400
NoConn ~ 5450 6000
NoConn ~ 5450 6550
NoConn ~ 6900 2400
$EndSCHEMATC
